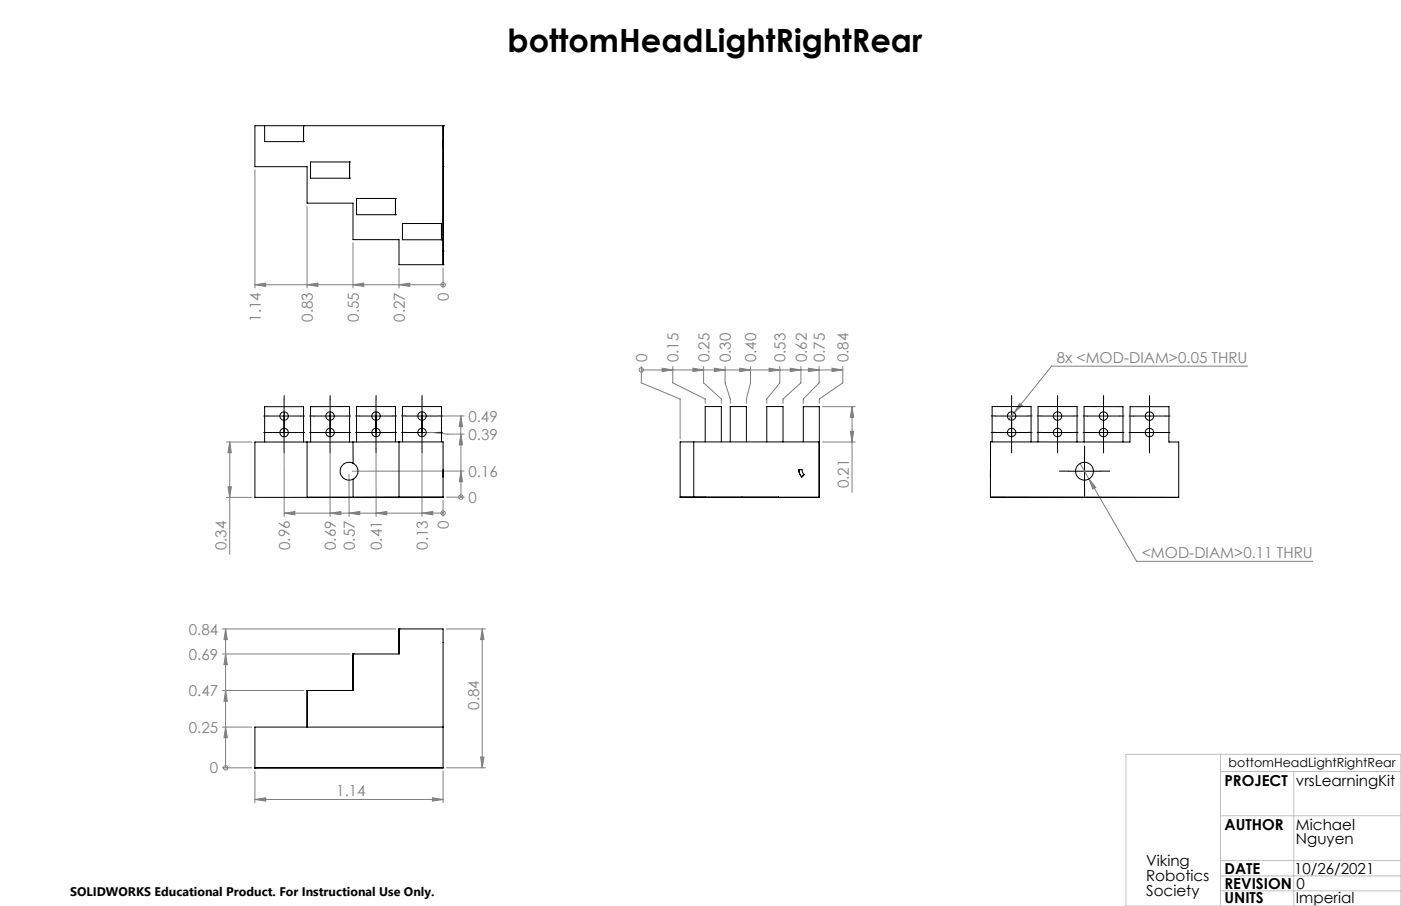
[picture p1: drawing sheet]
<svg xmlns="http://www.w3.org/2000/svg" width="432mm" height="279mm" viewBox="0 0 432 279" stroke-linecap="round" stroke-linejoin="round" font-family="sans-serif">
<g fill="none" stroke="#808080" stroke-width=".31">
<path d="M78.6 52.4v36.4M94.7 63.6v25.2M108.8 74.9v13.9M78.6 87.8l3.3-.5v1zM78.6 87.8h58M94.7 87.8l3.3-.5v1zM108.8 87.8l3.3-.5v1zM123 87.8l3.3-.5v1zM123 82.7v6.1M136.6 87.8h.1M136.6 82.7v6.1M197.7 114.1h.1"/>
<path d="M197.7 113.1v5l11.9 4.9v12.3M197.7 114.1h62.1M204.1 113.6l3.3 .5-3.3 .5zM207.4 113.1v5l9.9 4.9v1.4M213.6 113.6l3.3 .5-3.3 .5zM216.9 113.1v5l5.4 4.9v1.4M220.2 113.6l3.3 .5-3.3 .5zM223.5 113.1v5l1.6 4.9v1.4M228 113.6l3.3 .5-3.3 .5zM231.3 113.1v5l-1.3 4.9v1.4M237 113.6l3.3 .5-3.3 .5zM240.3 113.1v5l-4 4.9v1.4"/>
<path d="M243.6 113.6l3.2 .5-3.2 .5zM246.8 113.1v5l-5.5 4.9v1.4M249.2 113.6l3.2 .5-3.2 .5zM252.4 113.1v5l-4.8 4.9v1.4M256.4 113.6l3.4 .5-3.4 .5zM259.8 113.1v5l-7.3 4.9v1.4M384.5 112.9h-60.4l-13.1 16.4M69.8 136.3h7.8M70.8 136.3v34.7M70.8 136.3l.5 3.3h-1zM87.6 134.4v24.9M101.7 134.4v24.9"/>
<path d="M115.9 134.4v24.9M130.1 134.4v24.8M131.1 133.4h2l4.9 .5h5.1M142 133.9l.1 11.4M142 128.3v5.6M142 133.9l.6 3.3h-1.1zM142 128.3l.6 3.3h-1.1zM143.1 128.3h-12M253.5 136.3h10.1M253.5 125.4h10.1M262.1 133h1l-.5 3.3zM262.6 125.4v26.4"/>
<path d="M262.6 125.4l.5 3.3h-1zM314.3 124.4l.8 .6-2.5 2.3zM69.8 153.4h7.8M70.3 150.1h1l-.5 3.3zM87.6 158.3l3.3-.5v1zM87.6 158.3h42.5M101.7 158.3l3.4-.5v.9zM107.6 146.3v13M107.6 158.3l3.3-.6v1zM115.9 158.3l3.3-.6v1zM130.1 158.3l3.3-.6v1zM136.6 158.2h.1"/>
<path d="M136.6 154.3v4.9M136.6 158.2l-6.5 .1M137.6 153.3h5.5M142.1 145.3v8M142.1 145.3l.5 3.3h-1zM142.1 153.3h.1M143.1 145.3h-34.5M332.9 142.9l17.4 30.2h54.3M335.6 147.7l2.1 2.6-.9 .5zM68.5 194h53.5M69.5 194v42.8M69.5 194l.6 3.2h-1.1z"/>
<path d="M137.6 194h12M148.6 194v42.8M148.6 194l.6 3.2h-1.1zM68.5 212.9h25.2M68.5 201.7h39.3M69.5 212.9l.6 3.4h-1.1zM69.5 201.7l.6 3.3h-1.1zM68.5 236.8h9.1M68.5 224.2h9.1M69.5 236.8h.1M69.5 224.2l.6 3.3h-1.1zM78.6 237.8v9.7"/>
<path d="M136.6 237.8v9.7M137.6 236.8h12M148.1 233.5h1.1l-.6 3.3zM78.6 246.6l3.3-.6v1.1zM78.6 246.6h58M133.3 246l3.3 .6-3.3 .5z"/>
<circle cx="136.6" cy="87.8" r=".68"/>
<circle cx="197.7" cy="114.1" r=".68"/>
<circle cx="136.6" cy="158.2" r=".68"/>
<circle cx="142.1" cy="153.3" r=".67"/>
<circle cx="69.6" cy="236.8" r=".69"/>
</g>
<g fill="none" stroke="#000" stroke-width=".31" stroke-dasharray="15.2 1.3 1.3 1.3">
<path d="M82.6 128.3h-1.3M82.6 133.4h-1.3M87.6 123.3v-1.3M87.6 133.3v1.3M87.6 128.4v-1.3M87.6 138.4v1.3M92.6 128.3h1.3M92.6 133.4h1.3M96.7 128.3h-1.3M96.8 133.4h-1.3M101.7 123.3v-1.3M101.7 133.3v1.3"/>
<path d="M101.8 128.4v-1.3M101.8 138.4v1.3M106.7 128.3h1.3M106.8 133.4h1.3M110.9 128.3h-1.3M110.9 133.4h-1.3M115.9 123.3v-1.3M115.9 133.3v1.3M115.9 128.4v-1.3M115.9 138.4v1.3M120.9 128.3h1.3M120.9 133.4h1.3"/>
<path d="M125.1 128.3h-1.3M125.1 133.4h-1.3M130.1 123.3v-1.3M130.1 133.3v1.3M130.1 128.4v-1.3M130.1 138.4v1.3M135.1 128.3h1.3M135.1 133.4h1.3M306.8 133.4h-1.3M306.8 128.3h-1.3M311.8 128.4v-1.3M311.8 138.4v1.3"/>
<path d="M311.8 123.3v-1.3M311.8 133.3v1.3M316.8 133.4h1.3M316.8 128.3h1.3M321 133.4h-1.3M321 128.3h-1.3M326 128.4v-1.3M326 138.4v1.3M326 123.3v-1.3M326 133.3v1.3M331 133.4h1.3M331 128.3h1.3"/>
<path d="M335.1 133.4h-1.3M335.1 128.3h-1.3M340.1 128.4v-1.3M340.1 138.4v1.3M340.1 123.3v-1.3M340.1 133.3v1.3M345.1 133.4h1.3M345.1 128.3h1.3M349.3 133.4h-1.3M349.3 128.3h-1.3M354.3 128.4v-1.3M354.3 138.4v1.3"/>
<path d="M354.3 123.3v-1.3M354.3 133.3v1.3M359.3 133.4h1.3M359.3 128.3h1.3M329.3 145.3h-2.8M334.3 140.3v-2.8M334.3 150.3v2.7M339.3 145.3h2.7"/>
</g>
<g fill="none" stroke="#000" stroke-width=".31">
<path d="M82.5 128.3h10.1M82.6 133.4h10M87.6 123.3v15.1M96.7 133.4h10.1M96.7 128.3h10M101.7 123.3v15.1M110.9 128.3h10M110.9 133.4h10M115.9 123.3v15.1M125.1 133.4h10M125.1 128.3h9.9M130.1 123.3v15.1"/>
<path d="M306.8 133.4h10M306.8 128.3h10M311.8 123.3v15.1M321 133.4h9.9M321 128.3h9.9M325.9 123.3v15.1M335.1 133.4h10M335.1 128.3h10M340.1 123.3v15.1M349.3 133.4h10M349.3 128.3h10M354.3 123.3v15.1"/>
<path d="M329.2 145.3h10.1M334.3 140.3v10"/>
</g>
<path d="M347 232.6h84.8v46.8h-84.8zM376.2 232.6v46.8M376.2 237.9h55.6M398.7 237.9v41.5M376.2 251.6h55.6M376.2 265.4h55.6M376.2 270.1h55.6M376.2 274.7h55.6" fill="none" stroke="#c0c0c0" stroke-width=".31"/>
<g fill="#808080">
<path d="M69.5 224.2l.6 3.3h-1.1zM69.5 212.9l.6 3.4h-1.1zM69.5 201.7l.6 3.3h-1.1zM69.5 194l.6 3.2h-1.1z"/>
<path d="M142.1 145.3l.5 3.3h-1zM142 133.9l.6 3.3h-1.1zM142 128.3l.6 3.3h-1.1z"/>
<path d="M123 87.8l3.3-.5v1zM108.8 87.8l3.3-.5v1zM94.7 87.8l3.3-.5v1zM78.6 87.8l3.3-.5v1z"/>
<path d="M204.1 113.6l3.3 .5-3.3 .5zM213.6 113.6l3.3 .5-3.3 .5zM220.2 113.6l3.3 .5-3.3 .5zM228 113.6l3.3 .5-3.3 .5zM237 113.6l3.3 .5-3.3 .5zM243.6 113.6l3.2 .5-3.2 .5zM249.2 113.6l3.2 .5-3.2 .5zM256.4 113.6l3.4 .5-3.4 .5z"/>
<path d="M130.1 158.3l3.3-.6v1.1zM115.9 158.3l3.3-.6v1.1zM107.6 158.3l3.3-.6v1.1zM101.7 158.3l3.4-.5v1zM87.6 158.3l3.3-.5v1z"/>
<path d="M133.3 246l3.3 .6-3.3 .5zM78.6 246.6l3.3-.6v1.1z"/>
<path d="M335.6 147.7l1.2 3.1 .9-.5zM314.3 124.4l-1.7 2.9 2.5-2.3z"/>
<path d="M70.3 150.1h1l-.5 3.3zM70.8 136.3l.5 3.3h-1zM148.1 233.5h1.1l-.6 3.3zM148.6 194l.6 3.2h-1.1zM262.1 133h1l-.5 3.3zM262.6 125.4l.5 3.3h-1z"/>
</g>
<g fill="none" stroke="#000" stroke-width=".31">
<path d="M81.6 38.8v4.9h12M93.6 38.8h.1M93.6 38.8v4.9M136.6 38.8h.1M136.6 38.8h-58v12.6h16.1v11.3h14.1v11.2h14.2v7.7h13.6M136.6 38.8v42.8M93.6 43.7h.1M107.7 55h.1M107.7 50h.1M107.7 50v5M107.7 50h-12v5h12M136.6 43.4v.7z"/>
<path d="M136.6 51.4h.1M136.6 43.5v1.6M121.9 66.2h.1M121.9 61.2h.1M121.9 61.2v5M121.9 61.2h-12v5h12M136.1 68.9h.1M136.1 73.9h.1M136.1 68.9v5M136.1 68.9h-12.1v5h12.1M136.6 77.4h.1M136.6 81.6h.1"/>
<path d="M78.6 136.3h58v17.1h-58zM81.6 136.3v-10.9h12v10.9M94.7 136.3v17.1M95.7 136.3v-10.9h12v10.9M108.8 136.3v6.6M121.9 136.3v-10.9h-12v10.9M123 136.3v17M124.1 136.3l-.1-10.9h12.1v10.9M213.8 136.3v17M217.3 136.3v-10.9h5v10.9M225.1 136.3v-10.9h4.9v10.9M236.3 136.3v-10.9h5v10.9"/>
<path d="M247.6 136.3v-10.9h4.9v28l-12.6-.1M252.4 136.3v17.1M252.5 136.3h-42.9v17M305.3 136.3h43v-10.9h12v10.9h3v17.1l-58-.1zM305.8 136.3v-10.9h12v10.9M319.9 136.3v-10.9h12.1l-.1 10.9M334.1 136.3v-10.9h12v10.9M108.8 142.9a2.76 2.76 0 0 1 0 4.9M108.8 142.9a2.75 2.75 0 0 0-4 2.4 2.75 2.75 0 0 0 4 2.5M108.8 147.8v5.6M136.6 144.8v2.3M209.6 153.3h.1"/>
<path d="M209.6 153.3h42.9M217.3 153.3v.1M228.6 153.4h.1M246.2 145.1h.1M247.1 147.1h.1M247.8 146.4l-.5-.8-.1-.8h-1l.3 1.5 .6 .8M247.8 146.4l-.7 .7M247.8 146.4h.1M305.3 144.8v2.3M123 194h.1M123 194v7.7h-14.2M123 194h13.6v42.8h-58"/>
<path d="M94.7 212.9h.1M94.7 212.9v11.3M108.8 201.7v11.2h-14.1M108.8 201.7h.1M78.6 236.8h.1M78.6 236.8h58M136.6 224.2h-58v12.6"/>
<circle cx="87.6" cy="133.4" r="1.3"/>
<circle cx="87.6" cy="128.3" r="1.3"/>
<circle cx="101.7" cy="128.3" r="1.29"/>
<circle cx="101.7" cy="133.4" r="1.3"/>
<circle cx="115.9" cy="133.4" r="1.29"/>
<circle cx="115.9" cy="128.3" r="1.29"/>
<circle cx="130.1" cy="128.3" r="1.31"/>
<circle cx="130.1" cy="133.4" r="1.3"/>
<circle cx="311.8" cy="128.3" r="1.31"/>
<circle cx="311.8" cy="133.4" r="1.31"/>
<circle cx="325.9" cy="133.4" r="1.29"/>
<circle cx="325.9" cy="128.3" r="1.29"/>
<circle cx="340.1" cy="133.4" r="1.3"/>
<circle cx="340.1" cy="128.3" r="1.3"/>
<circle cx="354.3" cy="128.3" r="1.29"/>
<circle cx="354.3" cy="133.4" r="1.29"/>
<circle cx="334.3" cy="145.3" r="2.75"/>
</g>
<text font-size="9.9" x="156.4" y="16.1">bottomHeadLightRightRear</text>
<g font-size="4.7" fill="#808080">
<text x="138.3" y="92.7" transform="rotate(-90 138.3 92.7)">0</text>
<text x="80.4" y="99.2" transform="rotate(-90 80.4 99.2)">1.14</text>
<text x="96.4" y="99.2" transform="rotate(-90 96.4 99.2)">0.83</text>
<text x="110.6" y="99.2" transform="rotate(-90 110.6 99.2)">0.55</text>
<text x="124.8" y="99.2" transform="rotate(-90 124.8 99.2)">0.27</text>
<text x="199.5" y="111.7" transform="rotate(-90 199.5 111.7)">0</text>
<text x="209.2" y="111.7" transform="rotate(-90 209.2 111.7)">0.15</text>
<text x="218.7" y="111.7" transform="rotate(-90 218.7 111.7)">0.25</text>
<text x="225.3" y="111.7" transform="rotate(-90 225.3 111.7)">0.30</text>
<text x="233.1" y="111.7" transform="rotate(-90 233.1 111.7)">0.40</text>
<text x="242.1" y="111.7" transform="rotate(-90 242.1 111.7)">0.53</text>
<text x="248.6" y="111.7" transform="rotate(-90 248.6 111.7)">0.62</text>
<text x="254.3" y="111.7" transform="rotate(-90 254.3 111.7)">0.75</text>
<text x="261.5" y="111.7" transform="rotate(-90 261.5 111.7)">0.84</text>
<text x="325.7" y="111.9">8x &lt;MOD-DIAM&gt;0.05 THRU</text>
<text x="144.4" y="130">0.49</text>
<text x="144.4" y="135.6">0.39</text>
<text x="144.4" y="147">0.16</text>
<text x="144.4" y="155">0</text>
<text x="261.6" y="150.5" transform="rotate(-90 261.6 150.5)">0.21</text>
<text x="138.4" y="163.1" transform="rotate(-90 138.4 163.1)">0</text>
<text x="69.8" y="169.7" transform="rotate(-90 69.8 169.7)">0.34</text>
<text x="89.4" y="169.6" transform="rotate(-90 89.4 169.6)">0.96</text>
<text x="103.5" y="169.6" transform="rotate(-90 103.5 169.6)">0.69</text>
<text x="109.4" y="169.6" transform="rotate(-90 109.4 169.6)">0.57</text>
<text x="117.7" y="169.6" transform="rotate(-90 117.7 169.6)">0.41</text>
<text x="131.9" y="169.6" transform="rotate(-90 131.9 169.6)">0.13</text>
<text x="351.9" y="172.1">&lt;MOD-DIAM&gt;0.11 THRU</text>
<text x="58.2" y="195.7">0.84</text>
<text x="58.2" y="203.4">0.69</text>
<text x="58.2" y="214.7">0.47</text>
<text x="147.6" y="218.8" transform="rotate(-90 147.6 218.8)">0.84</text>
<text x="58.2" y="226">0.25</text>
<text x="64.7" y="238.5">0</text>
<text x="103.7" y="245.5">1.14</text>
</g>
<g font-size="4.7">
<text x="377.4" y="242.3">PROJECT</text>
<text x="399.4" y="242.3">vrsLearningKit</text>
<text x="377.4" y="255.9">AUTHOR</text>
<text x="399.4" y="255.9">Michael</text>
<text x="399.4" y="260.4">Nguyen</text>
<text x="353.2" y="267.1">Viking</text>
<text x="377.4" y="269.5">DATE</text>
<text x="398.8" y="269.5">10/26/2021</text>
<text x="353.2" y="271.7">Robotics</text>
<text x="377.4" y="274">REVISION</text>
<text x="399.6" y="274">0</text>
<text x="353.2" y="276.2">Society</text>
<text x="377.4" y="278.5">UNITS</text>
<text x="399.4" y="278.5">Imperial</text>
</g>
<text font-size="3.9" x="378.7" y="236.5">bottomHeadLightRightRear</text>
<text font-size="3.8" x="21.6" y="276.3">SOLIDWORKS Educational Product. For Instructional Use Only.</text>
</svg>
